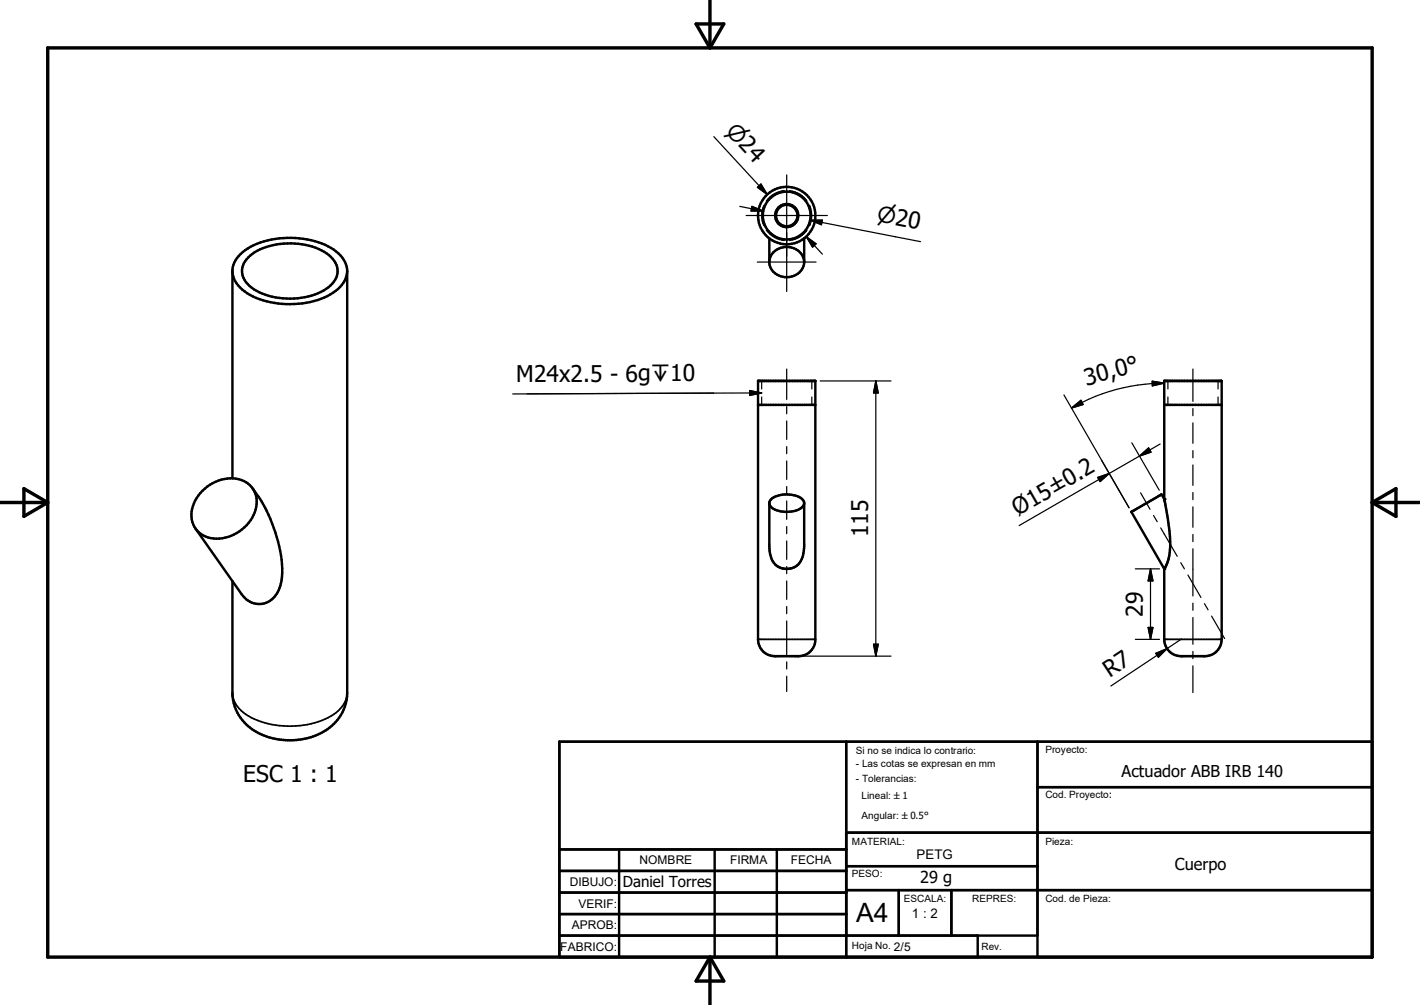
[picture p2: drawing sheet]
<svg xmlns="http://www.w3.org/2000/svg" width="297mm" height="210mm" viewBox="0 0 297 210" stroke-linecap="round" stroke-linejoin="round" font-family="sans-serif">
<g fill="none" stroke="#000" stroke-width=".51">
<path d="M48.6 56.8a6.6 6.6 0 0 0 4.3 5.2 19 19 0 0 0 16.2-.5 5.6 5.6 0 0 0 3.4-5.8 7.8 7.8 0 0 0-5.2-4.8 18.9 18.9 0 0 0-15.5 1 6 6 0 0 0-3.2 4.4v43.7M51.9 53.8a13.2 13.2 0 0 1 10.5-2.8 9.9 9.9 0 0 1 7.8 3.9 3.9 3.9 0 0 1-1.5 5.1 15 15 0 0 1-16 .1 3.9 3.9 0 0 1-.8-6.3zM72.6 56.6v88.2a10.3 10.3 0 0 1-8.9 9.6 13.8 13.8 0 0 1-12.6-3.5 9.2 9.2 0 0 1-2.5-5.7v-23.8M160.9 49.8v5.2a3.8 3.8 0 0 0 2.8 2.9 3.8 3.8 0 0 0 3.8-1.3l.6-1 .1-.8M160.9 54.6a3.8 3.8 0 0 1 2.8-2.9 3.8 3.8 0 0 1 3.8 1.2l.4 .7 .3 1.2M168.2 49.8v5M158.6 79.6h11.9v54a3.5 3.5 0 0 1-3.4 3.5h-5a3.5 3.5 0 0 1-3.5-3.5zM158.6 84.6h11.9M243.5 84.6h12M42.4 102.5a7.8 7.8 0 0 1 9.1-1.7 5.1 5.1 0 0 1 1.5 6.8 8.6 8.6 0 0 1-9.5 4.7 5 5 0 0 1-2.9-7.1l.9-1.7zM52.8 102.1a30.7 30.7 0 0 1 6.2 18 6.1 6.1 0 0 1-3.7 6 4.3 4.3 0 0 1-4.8-1.9l-9.6-13.7M161.3 104.3a5.7 5.7 0 0 1 6.6 .1l.3 .7v9.1a4.7 4.7 0 0 1-1.9 4.3 3.5 3.5 0 0 1-5.3-3l-.1-1.3v-9.2z"/>
<path d="M168.2 105.1a2.64 2.64 0 0 1-2.6 1.8 5 5 0 0 1-4.5-1.2l-.2-.4M242.9 103.3h.1M242.9 103.3l-6.3 3.7 6.9 11.9M243 103.3l.5 1M243.5 104.3v-24.7h12v54a3.5 3.5 0 0 1-3.5 3.5h-5a3.5 3.5 0 0 1-3.5-3.5v-14.7M243.5 104.3l.2 1.1a32 32 0 0 1 .8 10.9l-.4 1.4-.6 1.2M243.5 118.9h.1M117 155h170v45h-170zM177 155v45M217 155v45M117 177.5h60M129.5 177.5v22.5"/>
<path d="M149.5 177.5v22.5M162.5 177.5v22.5M177 174h110M217 164.5h70M117 182h60M117 186.5h60M117 191h60M117 195.5h100M177 186h110M177 181h40M188 186v9.5M199 186v9.5"/>
<path d="M204.5 195.5v4.5"/>
<circle cx="164.5" cy="45.1" r="6"/>
<circle cx="164.5" cy="45" r="2.24"/>
<circle cx="164.6" cy="45" r="5"/>
</g>
<g fill="none" stroke="#000" stroke-width=".36">
<path d="M158.6 133.6h11.9M243.5 133.6h12M48.6 144.8a6.3 6.3 0 0 0 4 5.2 18.6 18.6 0 0 0 17.2-.7 5.7 5.7 0 0 0 2.8-4.5"/>
<circle cx="164.6" cy="45" r="2.5"/>
</g>
<g fill="none" stroke="#000" stroke-width=".25">
<path d="M149.3 28.6l11.2 12M158.4 39.1l.8-.6 1.3 2.1zM164 39.8a5.3 5.3 0 0 0-3.7 2.1M164.5 36.6v24.3M165.1 39.8a5.2 5.2 0 0 1 3.7 2.2M154.7 43.1l4.9 1M156.1 45h17M157.3 43.1l2.3 1h-2.5zM158.4 54.8h12.3M159.8 42.9a5.2 5.2 0 0 0 0 4.3M160.3 48.1a5.5 5.5 0 0 0 3.7 2.2M160.3 41.9v.1"/>
<path d="M168.6 49.5l3.4 3.6M168.6 49.5l2.1 1.5-.7 .6zM168.8 48.1a5.3 5.3 0 0 1-3.7 2.2M169.3 42.9a5.3 5.3 0 0 1 0 4.3M169.4 46l23.1 4.5M169.4 46h2.6l-.2 1zM159.3 79.6v1.7M164.5 77.1v6.4M169.8 79.6v1.7M171.6 79.6h14.8M183.2 79.6l.5 2.5h-1zM183.2 79.6v57.5"/>
<path d="M241 79.7l2.5 .4-2.5 .5zM244.3 79.6v1.7M249.5 77.1v6.8M254.8 79.6v1.7M156.8 81.6l2.5 .5-2.5 .5zM159.3 83v1.6M159.3 82.1l-52.1 .2M164.5 85v1.5M164.5 88v3.8M164.5 93.3v1.5M164.5 96.3v3.9M169.8 83v1.6"/>
<path d="M222.5 82.5l13.7 23.6-5.8-9.9M224.1 85.3l2-1.7 .4 .9zM229.6 99.8l2.4-.9-1.9 1.7zM232 98.9l-18.8 10.9M236.7 92.5l5.8 9.9M238.3 95.3l1.9-1.7 .5 .9zM238.3 95.3l-6.3 3.6M242.7 92.8l-4.4 2.5M243.5 80.1a38.8 38.8 0 0 0-19.4 5.2M244.3 83v1.6M249.5 85.4v1.5M249.5 88.4v4.2"/>
<path d="M249.5 94.2v1.5M249.5 97.2v4.2M254.8 83v1.6M164.5 101.7v1.5M164.5 104.7v3.8M164.5 110v1.5M164.5 113v3.9M164.5 118.4v1.5M237.5 118.9h5M238.6 103l1.9 3.4M240.6 118.9v14.7M240.6 118.9l.6 2.5h-1.1z"/>
<path d="M241.3 107.7l.7 1.3M242.8 110.3l.8 1.4M243.5 111.6l2.7 4.7M247 117.6l.7 1.3M249.5 102.9v1.5M249.5 105.9v4.3M249.5 111.7v1.5M249.5 114.7v9.8M164.5 121.4v3.9M164.5 126.8v1.4M164.5 129.7v7.1M164.5 138.3v1.5"/>
<path d="M168.1 137.1h18.3M182.7 134.6h1l-.5 2.5zM237.5 133.6h5M240.1 131.1h1.1l-.6 2.5zM241.7 136.5l2.4-1-1.8 1.8zM244.1 135.5l-11.8 7.9M247 133.6h.1M247 133.6l-2.9 1.9M248.5 120.2l2.7 4.6M249.5 126v1.5M249.5 129v5.6M249.5 136.1v1.5"/>
<path d="M249.5 139.1v5.6M251.9 126.1l.8 1.3M253.4 128.8l2.7 4.6M164.5 141.3v3.2"/>
</g>
<g fill="#000">
<circle cx="243.5" cy="104.3" r=".25"/>
<circle cx="243.5" cy="118.9" r=".25"/>
</g>
<path d="M10 10h277v190h-277zM145.6 5h5.8l-2.9 5zM148.5 0v10M0 105h10M5 102.1l5 2.9-5 2.9zM287 105h10M287 105l5-2.9v5.8zM148.5 200v10M148.5 200l2.9 5h-5.8z" fill="none" stroke="#000" stroke-width=".71"/>
<g fill="#000" stroke="#000" stroke-width=".25">
<path d="M158.4 39.1l.8-.6 1.3 2.1zM157.3 43.1l2.3 1h-2.5zM168.6 49.5l2.1 1.5-.7 .6zM169.4 46h2.6l-.2 1zM156.8 81.6l2.5 .5-2.5 .5zM183.2 79.6l.5 2.5h-1zM224.1 85.3l2-1.7 .4 .9zM238.3 95.3l1.9-1.7 .5 .9zM241 79.7l2.5 .4-2.5 .5zM229.6 99.8l2.4-.9-1.9 1.7zM182.7 134.6h1l-.5 2.5zM240.1 131.1h1.1l-.6 2.5z"/>
<path d="M240.6 118.9l.6 2.5h-1.1zM241.7 136.5l2.4-1-1.8 1.8z"/>
</g>
<text font-size="5.6" x="179.1" y="192.7">A4</text>
<g font-size="4.8">
<text x="108" y="79.8">M24x2.5 - 6gx10</text>
<text x="227.2" y="80.6" transform="rotate(-15 227.2 80.6)">30,0°</text>
<text x="212.9" y="107.9" transform="rotate(-30 212.9 107.9)">Ø15±0.2</text>
<text x="181.6" y="112.3" transform="rotate(-90 181.6 112.3)">115</text>
<text x="239.1" y="128.9" transform="rotate(-90 239.1 128.9)">29</text>
<text x="232.1" y="141.6" transform="rotate(-33 232.1 141.6)">R7</text>
<text x="50.9" y="163.5">ESC 1 : 1</text>
</g>
<g font-size="4.6">
<text x="151.6" y="27.5" transform="rotate(47 151.6 27.5)">n24</text>
<text x="183.3" y="46.3" transform="rotate(11 183.3 46.3)">n20</text>
</g>
<g font-size="3.4">
<text x="234.6" y="162.4">Actuador ABB IRB 140</text>
<text x="192.4" y="184.5">29 g</text>
<text x="245.7" y="181.8">Cuerpo</text>
</g>
<text font-size="3.2" x="130.3" y="185.3">Daniel Torres</text>
<g font-size="2.8">
<text x="191.7" y="179.5">PETG</text>
<text x="190.8" y="191.8">1 : 2</text>
</g>
<g font-size="2.5">
<text x="119.2" y="185.2">DIBUJO:</text>
<text x="133.8" y="180.6">NOMBRE</text>
<text x="152.7" y="180.6">FIRMA</text>
<text x="165.4" y="180.6">FECHA</text>
<text x="121" y="189.7">VERIF:</text>
<text x="119.6" y="194.1">APROB:</text>
<text x="117.2" y="198.6">FABRICO:</text>
<text x="187" y="198.6">2/5</text>
</g>
<g font-size="2.1">
<text x="179" y="157.5">Si no se indica lo contrario:</text>
<text x="179" y="160.3">- Las cotas se expresan en mm</text>
<text x="218.7" y="157.3">Proyecto:</text>
<text x="179" y="163.5">- Tolerancias:</text>
<text x="180.2" y="167">Lineal: `1</text>
<text x="218.7" y="166.8">Cod. Proyecto:</text>
<text x="180.2" y="171.1">Angular: `0.5°</text>
<text x="178.2" y="176.5">MATERIAL:</text>
<text x="218.7" y="176.5">Pieza:</text>
<text x="178.2" y="183.2">PESO:</text>
<text x="189.1" y="188.5">ESCALA:</text>
<text x="203.4" y="188.5">REPRES:</text>
<text x="218.7" y="188.5">Cod. de Pieza:</text>
<text x="178.2" y="198.3">Hoja No.</text>
<text x="205.3" y="198.5">Rev.</text>
</g>
</svg>
